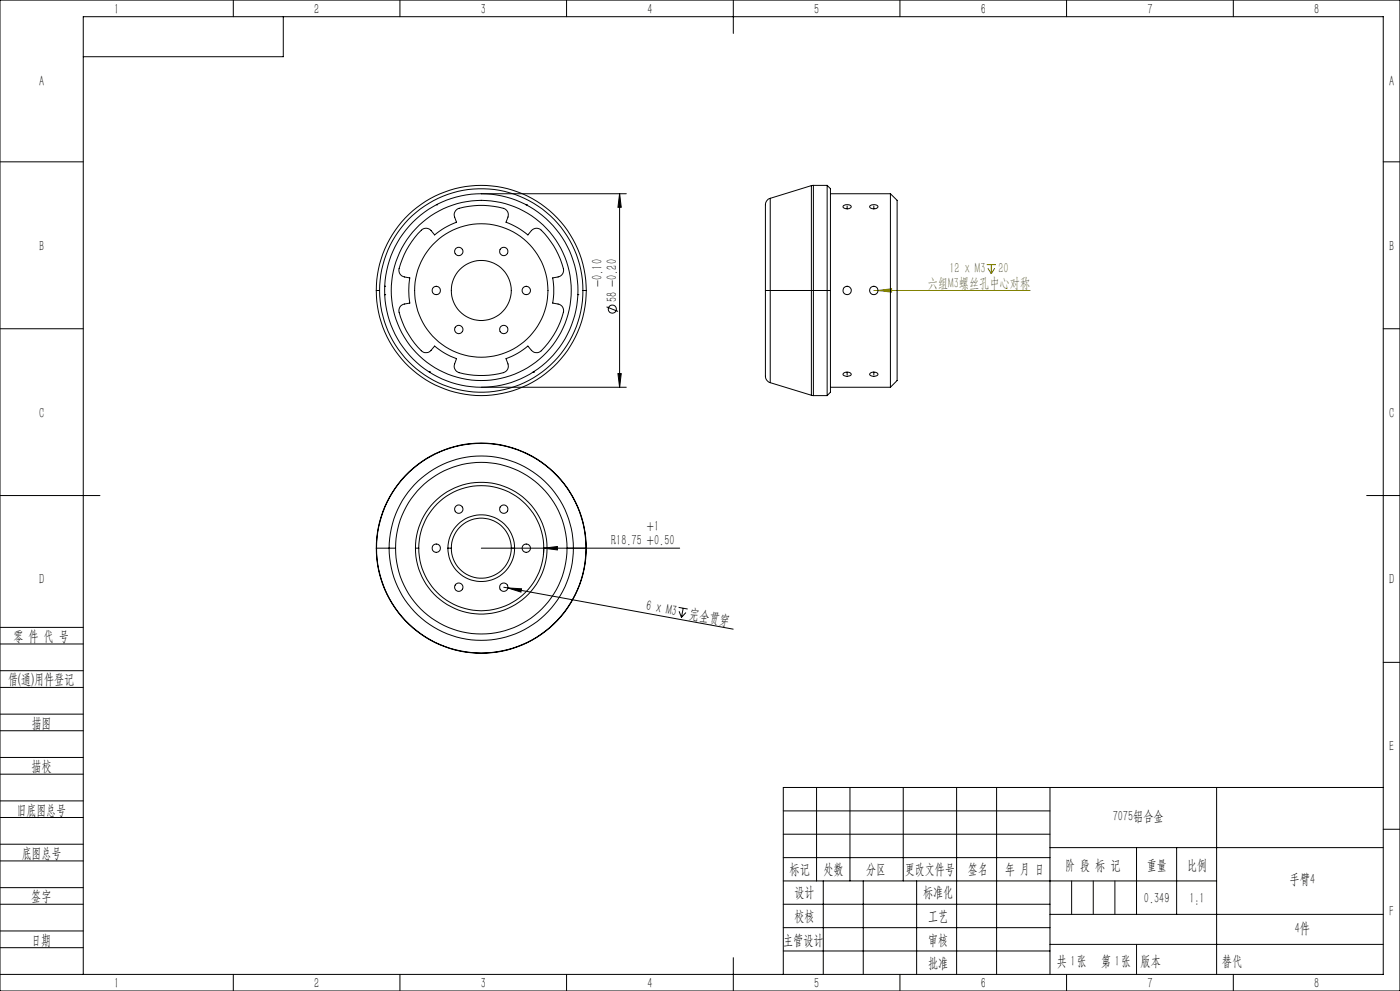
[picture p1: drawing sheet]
<svg xmlns="http://www.w3.org/2000/svg" width="420mm" height="297mm" viewBox="0 0 420 297" stroke-linecap="round" stroke-linejoin="round" font-family="sans-serif">
<g fill="none" stroke="#000" stroke-width=".3">
<path d="M0 0h420v297h-420zM70 0v5M85 5v12h-60M120 0v5M170 0v5M220 0v10M270 0v5M320 0v5M370 0v5M0 48.5h25M144.4 58.1h43.5M185.9 58.1v58"/>
<path d="M185.9 58.1l.5 4h-1zM415 48.5h5M0 98.5h25M182 92l3.4 1.3M415 98.5h5M144.4 116.1h43.5M185.4 112h1l-.5 4.1zM0 148.5h30M410 148.5h10M144.4 164.3h59.5M151.1 176l1.3 .2M152.4 176.2l4.1 .3-.2 .9z"/>
<path d="M152.4 176.2l67.6 12.4M163.1 164.3l-.1 2M163.1 164.3l4.1-.5v1zM0 193h25M0 188h25M203.6 182l2.7 .5M203.7 183.2l.7 1.8M205 182.3l-.6 2.7M205.8 183.6l-1.4 1.4M415 198.5h5M0 206h25M0 201h25"/>
<path d="M0 219h25M0 214h25M0 232h25M0 227h25M245 236v28M255 236v28M271 236v28M287 236v56M299 236v56M315 236v56M365 236v56M415 236h-180v56"/>
<path d="M0 245h25M0 240h25M0 258h25M0 253h25M235 243h80M235 250h80M235 257h80M315 254h100M341 254v20M353 254v20M415 248.5h5M0 271h25"/>
<path d="M0 266h25M0 279h25M235 271h80M235 264h130M235 278h80M247 264v28M259 264v28M275 264v28M315 274h100M0 284h25M0 292h415v-287h-390v287M70 292v5"/>
<path d="M120 292v5M170 292v5M220 287v10M235 285h80M270 292v5M315 283h100M320 292v5M370 292v5"/>
<circle cx="183.7" cy="92.6" r="1.21"/>
</g>
<path d="M296 79.3h2.8M297.4 79.3v2.8M262.1 87.1h46.9M263.4 87.1l4.1-.6v1.1zM296.4 80.4l1 1.7M298.4 80.4l-1 1.7" fill="none" stroke="#808000" stroke-width=".3"/>
<path d="M321.5 264v10M328 264v10M334.5 264v10M341 283v9" fill="none" stroke="#0a0605" stroke-width=".3"/>
<g fill="#000">
<path d="M152.4 176.2l4.1 .3-.2 .9zM163.1 164.3l4.1-.5v1z"/>
<path d="M185.9 58.1l.5 4h-1zM185.4 112h1l-.5 4.1z"/>
</g>
<path d="M263.4 87.1l4.1-.6v1.1z" fill="#808000"/>
<g fill="none" stroke="#000" stroke-width=".3">
<path d="M231.1 59.4a2.81 2.81 0 0 0-1.5 3.4v24.3M231.1 59.4v27.7M243.4 55.6v31.5M243.4 55.6l-12.3 3.8M244 55.6h-.6M244 55.6v31.5M244 55.6h4.1M248.1 55.6v63M248.1 55.6l1 .9v30.6M249.1 58.1h18M267.1 58.1v58M267.1 58.1l2 1.9v54l-2 2.1"/>
<path d="M125.3 70.1a3.1 3.1 0 0 1 2.6-1.7l.4 .1a3.4 3.4 0 0 1 2.1 1.9 21.8 21.8 0 0 1 6.5-3.8 3.8 3.8 0 0 1-.6-2.8l.4-.7a3.2 3.2 0 0 1 2.5-1 22.9 22.9 0 0 1 12.6 .7l.6 1a3.8 3.8 0 0 1-.6 2.8 21.8 21.8 0 0 1 6.6 3.8 3.6 3.6 0 0 1 2.1-1.9l.8-.1a3.2 3.2 0 0 1 2.1 1.7 22.8 22.8 0 0 1 5.7 11.2l-.6 1.1a3.7 3.7 0 0 1-2.7 .9 22.6 22.6 0 0 1 0 7.5 3.5 3.5 0 0 1 2.7 .9l.4 .7a3.2 3.2 0 0 1-.3 2.6 23.1 23.1 0 0 1-6.9 10.6l-1.2 .1a4 4 0 0 1-2.1-2 20.8 20.8 0 0 1-6.6 3.8 3.9 3.9 0 0 1 .6 2.8l-.4 .7a3.6 3.6 0 0 1-2.4 1 22.9 22.9 0 0 1-12.6-.7l-.7-1a3.9 3.9 0 0 1 .6-2.8 20.8 20.8 0 0 1-6.5-3.8 3.9 3.9 0 0 1-2.1 2h-.8a3.7 3.7 0 0 1-2.2-1.7 22.4 22.4 0 0 1-5.6-11.2l.5-1.1a3.8 3.8 0 0 1 2.7-.9 22.6 22.6 0 0 1 0-7.5 4 4 0 0 1-2.7-.9l-.4-.7a3.2 3.2 0 0 1 .4-2.6l1.7-4.1 1.6-2.6zM131 61.3h.1M157.8 61.3h.1M253 61.7a1.69 1.69 0 0 1 2.4 .2 1.47 1.47 0 0 1-2.5 0zM254.1 61.8v.8M261 61.7a1.58 1.58 0 0 1 2.4 .4 1.55 1.55 0 0 1-2.5-.2zM262.1 61.8v.8M112.9 87.1a31.5 31.5 0 0 0 31.5 31.5 31.5 31.5 0 0 0 31.5-31.5M112.9 87.1a31.5 31.5 0 0 1 31.5-31.5 31.5 31.5 0 0 1 31.5 31.5M112.9 87.1h1M113.9 87.1a30.5 30.5 0 0 0 30.5 30.5 30.5 30.5 0 0 0 30.5-30.5M113.9 87.1a30.5 30.5 0 0 1 30.5-30.5 30.5 30.5 0 0 1 30.5 30.5"/>
<path d="M115.4 88.3h.1M115.4 85.8h.1M173.4 88.3h.1M174.9 87.1h1M229.6 87.1v19.1a29.6 29.6 0 0 0 .3 7.5l.6 .7 .6 .3M229.6 87.1h1.5M231.1 87.1v27.6M231.1 87.1h12.3M243.4 87.1h.6M243.4 87.1v31.4M244 87.1v31.5M244 87.1h5.1"/>
<path d="M249.1 87.1v30.4l-1 1.1M128.8 111.5h.1M159.9 111.5h.1M231.1 114.7l12.3 3.8M243.4 118.5l.6 .1M244 118.6h4.1M249.1 116.1h18M253 111.9a1.61 1.61 0 0 1 2.4 .3 1.52 1.52 0 0 1-2.5-.1zM254.1 111.5v.9M261.1 111.8a1.5 1.5 0 0 1 2.3 .5 1.61 1.61 0 0 1-2.5-.2zM262.1 111.5v.9M112.9 164.3h.1"/>
<path d="M112.9 164.3a31.5 31.5 0 0 1 31.5-31.5 31.5 31.5 0 0 1 31.5 31.5M112.9 164.3a31.5 31.5 0 0 0 31.5 31.5 31.5 31.5 0 0 0 31.5-31.5M113 164.3a31.4 31.4 0 0 0 31.4 31.4 31.4 31.4 0 0 0 31.4-31.4M113 164.3a31.4 31.4 0 0 1 31.4-31.4 31.4 31.4 0 0 1 31.4 31.4M113 164.3h3.7M116.7 164.3a27.6 27.6 0 0 0 27.7 27.6 27.6 27.6 0 0 0 27.6-27.6M116.7 164.3h2M116.7 164.3a27.6 27.6 0 0 1 27.7-27.6 27.6 27.6 0 0 1 27.6 27.6M118.7 164.3a25.7 25.7 0 0 0 25.7 25.7 25.7 25.7 0 0 0 25.7-25.7M118.7 164.3a25.7 25.7 0 0 1 25.7-25.7 25.7 25.7 0 0 1 25.7 25.7M124.6 164.3a19.7 19.7 0 0 0 19.8 19.8 19.7 19.7 0 0 0 19.7-19.8M124.6 164.3a19.7 19.7 0 0 1 19.8-19.7 19.7 19.7 0 0 1 19.7 19.7"/>
<path d="M124.6 164.3h1M125.6 164.3a18.8 18.8 0 0 0 18.8 18.8 18.8 18.8 0 0 0 18.7-18.8M125.6 164.3a18.8 18.8 0 0 1 18.8-18.7 18.8 18.8 0 0 1 18.7 18.7M134.4 164.3a10 10 0 0 1 10-10 10 10 0 0 1 10 10M134.4 164.3a10 10 0 0 0 10 10 10 10 0 0 0 10-10M134.4 164.3h1M135.4 164.3a9 9 0 0 0 9 9 9 9 0 0 0 9-9M135.4 164.3a9 9 0 0 1 9-9 9 9 0 0 1 9 9M153.4 164.3h1M163.1 164.3h1M170.1 164.3h1.9M172 164.3h3.8"/>
<path d="M175.8 164.3h.1"/>
<circle cx="137.6" cy="75.4" r="1.24"/>
<circle cx="151.1" cy="75.4" r="1.25"/>
<circle cx="130.9" cy="87" r="1.25"/>
<circle cx="137.6" cy="98.7" r="1.24"/>
<circle cx="144.4" cy="87" r="27"/>
<circle cx="144.4" cy="87.1" r="9"/>
<circle cx="144.4" cy="87.1" r="20"/>
<circle cx="144.4" cy="87.1" r="29"/>
<circle cx="151.1" cy="98.8" r="1.25"/>
<circle cx="157.9" cy="87" r="1.26"/>
<circle cx="254.1" cy="87.1" r="1.26"/>
<circle cx="262.1" cy="87" r="1.25"/>
<circle cx="137.6" cy="152.6" r="1.24"/>
<circle cx="151.1" cy="152.6" r="1.25"/>
<circle cx="130.9" cy="164.3" r="1.25"/>
<circle cx="137.6" cy="176" r="1.24"/>
<circle cx="151.1" cy="176" r="1.25"/>
<circle cx="157.9" cy="164.3" r="1.26"/>
</g>
<g font-size="4.4">
<text x="34.2" y="4.1">1</text>
<text x="94.2" y="4.1">2</text>
<text x="144.2" y="4.1">3</text>
<text x="194.2" y="4.1">4</text>
<text x="244.2" y="4.1">5</text>
<text x="294.2" y="4.1">6</text>
<text x="344.2" y="4.1">7</text>
<text x="394.2" y="4.1">8</text>
<text x="11.7" y="25.9">A</text>
<text x="416.7" y="25.9">A</text>
<text x="11.7" y="75.1">B</text>
<text x="416.7" y="75.1">B</text>
<text x="180.7" y="86" transform="rotate(-90 180.7 86)">-0.10</text>
<text x="185" y="90.6" transform="rotate(-90 185 90.6)">58 -0.20</text>
<text x="11.7" y="125.1">C</text>
<text x="416.7" y="125.1">C</text>
<text x="194.1" y="159">+1</text>
<text x="183.4" y="163.4">R18.75 +0.50</text>
<text x="11.7" y="175.1">D</text>
<text x="416.7" y="175.1">D</text>
<text x="193.6" y="182.8" transform="rotate(10 193.6 182.8)">6 x M3</text>
<text x="206.6" y="185.2" transform="rotate(10 206.6 185.2)">完全贯穿</text>
<text x="4" y="192">零 件 代 号</text>
<text x="2.5" y="205.1">借(通)用件登记</text>
<text x="9.5" y="218.1">描图</text>
<text x="416.7" y="225.1">E</text>
<text x="9.5" y="231.1">描校</text>
<text x="5" y="244.2">旧底图总号</text>
<text x="333.8" y="246.2">7075铝合金</text>
<text x="6.5" y="257.2">底图总号</text>
<text x="236.9" y="261.9">标记</text>
<text x="247.1" y="261.9">处数</text>
<text x="259.9" y="261.9">分区</text>
<text x="271.5" y="261.9">更改文件号</text>
<text x="290.4" y="261.9">签名</text>
<text x="301.5" y="261.9">年 月 日</text>
<text x="319.5" y="260.6">阶 段 标 记</text>
<text x="344" y="260.6">重量</text>
<text x="356.1" y="260.6">比例</text>
<text x="238.3" y="268.9">设计</text>
<text x="276.9" y="268.9">标准化</text>
<text x="386.9" y="264.8">手臂4</text>
<text x="9.4" y="270.1">签字</text>
<text x="343.2" y="270.7">0.349</text>
<text x="356.8" y="270.7">1:1</text>
<text x="416.8" y="274.4">F</text>
<text x="238.3" y="276.1">校核</text>
<text x="278.4" y="276">工艺</text>
<text x="388.4" y="279.6">4件</text>
<text x="9.4" y="283.2">日期</text>
<text x="234.9" y="283.3">主管设计</text>
<text x="278.4" y="283.3">审核</text>
<text x="278.4" y="290.2">批准</text>
<text x="317.1" y="289.4">共 张</text>
<text x="321.1" y="289.4">1</text>
<text x="330.3" y="289.4">第 张</text>
<text x="334.5" y="289.4">1</text>
<text x="342.1" y="289.4">版本</text>
<text x="34.2" y="296.1">1</text>
<text x="94.2" y="296.1">2</text>
<text x="144.2" y="296.1">3</text>
<text x="194.2" y="296.1">4</text>
<text x="244.2" y="296.1">5</text>
<text x="294.2" y="296.1">6</text>
<text x="344.2" y="296.1">7</text>
<text x="394.2" y="296.1">8</text>
</g>
<g font-size="4.4" fill="#808000">
<text x="284.8" y="81.9">12 x M3</text>
<text x="299.5" y="81.9">20</text>
<text x="278.4" y="86.2">六组M3螺丝孔中心对称</text>
</g>
<text font-size="4.4" fill="#0a0605" x="366.6" y="289.4">替代</text>
</svg>
